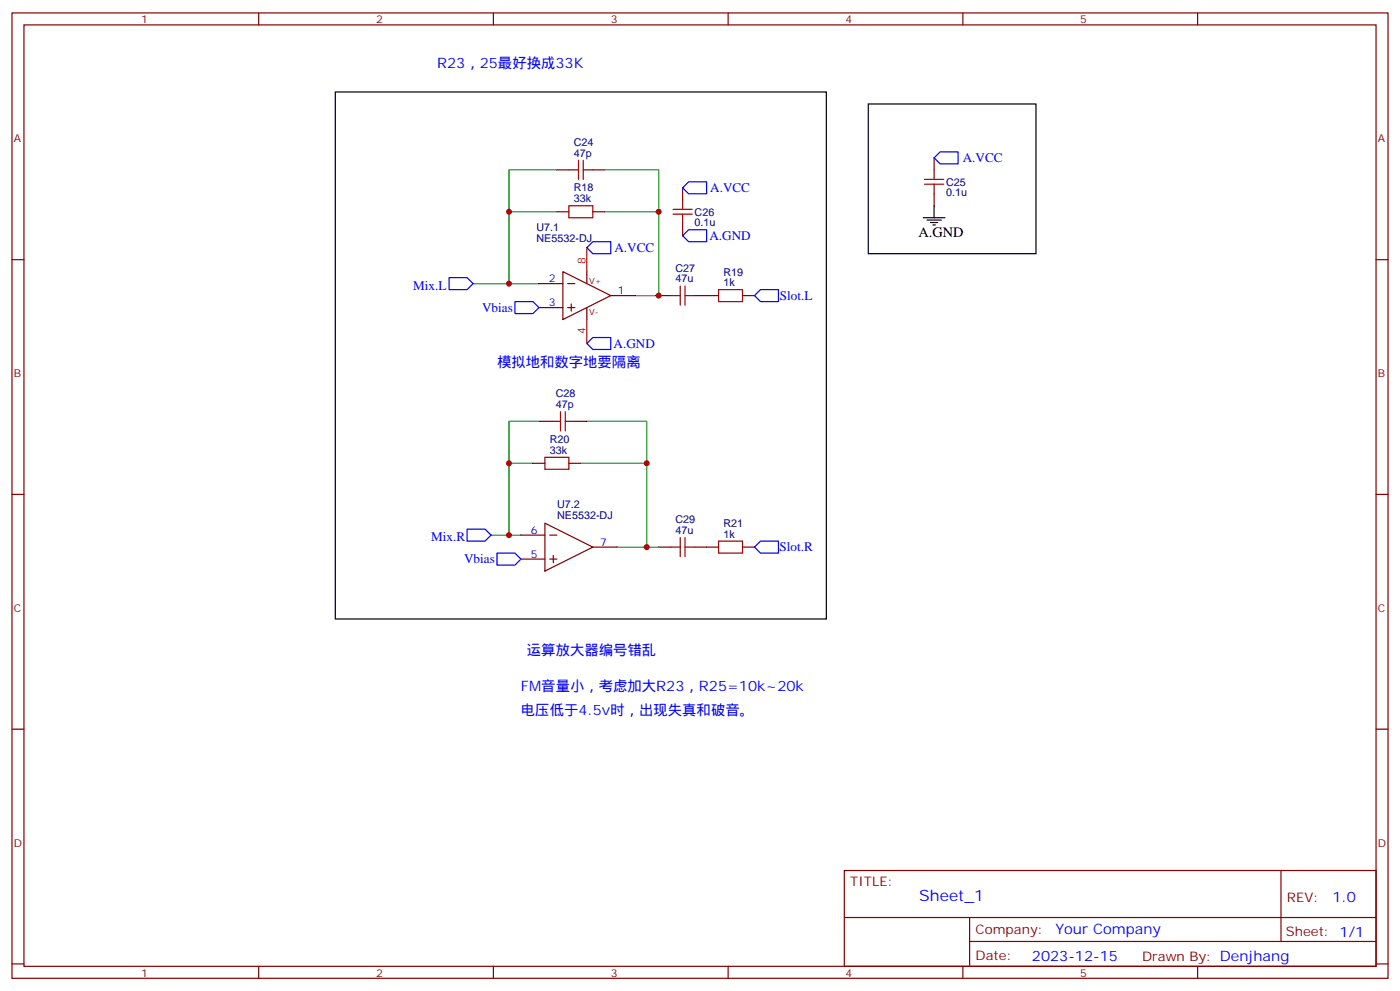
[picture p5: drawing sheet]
<svg xmlns="http://www.w3.org/2000/svg" width="412mm" height="292mm" viewBox="0 0 412 292" stroke-linecap="round" stroke-linejoin="round" font-family="sans-serif">
<g fill="none" stroke="#870000" stroke-width=".35">
<path d="M3.5 3.8h405.4v284.3h-405.4zM7.1 7.3h398.2v277.3h-398.2zM76.2 3.8v3.5M145.3 3.8v3.5M214.5 3.8v3.5M283.6 3.8v3.5M352.8 3.8v3.5M164 50h3.6M174.6 50h3.6M201.1 55.3v3.5M275.2 46.5v3.5M275.2 57.1v3.5"/>
<path d="M3.5 76.5h3.6M164 62.4h3.6M174.6 62.4h3.6M201.1 65.9v3.5M405.3 76.5h3.6M158.7 83.5h7.1M158.7 90.6h7.1M165.8 80l14.1 7.1-14.1 7zM167.2 83.5h2.1M167.2 90.6h2.1M168.3 89.5v2.2M172.9 80v3.5"/>
<path d="M172.9 90.6v3.5M179.9 87.1h7.1M194 87.1h3.6M204.6 87.1h7.1M218.7 87.1h3.5M157 136.5h3.5M158.7 124.1h3.6M167.6 136.5h3.5M169.3 124.1h3.6M3.5 145.6h3.6M153.5 157.6h7M160.5 154.1l14.1 7-14.1 7.1z"/>
<path d="M161.9 157.6h2.1M405.3 145.6h3.6M153.5 164.7h7M161.9 164.7h2.1M163 163.6v2.1M174.6 161.1h7.1M194 161.1h3.6M204.6 161.1h7.1M218.7 161.1h3.5M3.5 214.8h3.6M405.3 214.8h3.6M248.7 256.4h156.6v28.2h-156.6z"/>
<path d="M377.3 256.4v20.9M248.7 270.2h156.5M285.6 277.3h119.6M285.6 270.2v14.2M3.5 283.9h3.6M76.2 284.6v3.5M145.3 284.6v3.5M214.5 284.6v3.5M283.6 284.6v3.5M352.8 284.6v3.5M405.3 283.9h3.6"/>
</g>
<path d="M98.8 27.1h144.6v155.2h-144.6zM255.8 30.6h49.4v44.1h-49.4zM272 64.1h6.3M273 64.8h4.3M274.1 65.5h2.1M274.8 66.3h.7M275.2 60.6v3.5" fill="none" stroke="#000" stroke-width=".35"/>
<g fill="none" stroke="#a10000" stroke-width=".35">
<path d="M167.6 50h2.8M170.4 47.2v5.6M171.8 50h2.8M171.8 47.2v5.6M201.1 58.8v2.9M272.3 54.3h5.7M272.3 52.8h5.7M275.2 50v2.8M275.2 54.3v2.8M167.6 60.6h7v3.5h-7zM198.3 63.1h5.6M198.3 61.7h5.6"/>
<path d="M201.1 63.1v2.8M197.6 87.1h2.8M200.4 84.2v5.7M201.8 84.2v5.7M201.8 87.1h2.8M211.7 85.3h7v3.5h-7zM160.5 134.7h7.1v3.5h-7.1zM162.3 124.1h2.8M165.1 121.3v5.6M166.5 124.1h2.8M166.5 121.3v5.6M200.4 158.3v5.7"/>
<path d="M201.8 158.3v5.7M211.7 159.4h7v3.5h-7zM197.6 161.1h2.8M201.8 161.1h2.8"/>
</g>
<path d="M202.8 53.6h5.3v3.5h-5.3l-1.7-1.8zM275.2 46.5l1.7-1.8h5.3v3.6h-5.3zM174.6 71.2h5.3v3.5h-5.3l-1.7-1.7zM201.1 69.4l1.7-1.7h5.3v3.5h-5.3zM132.3 81.8h5.3l1.7 1.7-1.7 1.8h-5.3zM151.7 88.8h5.3l1.7 1.8-1.7 1.8h-5.3zM224 85.3h5.3v3.5h-5.3l-1.8-1.7zM172.9 101.2l1.7-1.8h5.3v3.5h-5.3zM137.6 155.9h5.3l1.7 1.7-1.7 1.8h-5.3zM224 159.4h5.3v3.5h-5.3l-1.8-1.8zM146.4 162.9h5.3l1.8 1.8-1.8 1.7h-5.3z" fill="none" stroke="#00f" stroke-width=".35"/>
<path d="M164 50h-14.1v12.4M178.2 50h15.8v12.4M164 62.4h-14.1v21.1M178.2 62.4h15.8v24.7h-7M139.3 83.5h19.4M157 136.5h-7.1v21.1M158.7 124.1h-8.8v12.4M171.1 136.5h19.4v24.6h-8.8M172.9 124.1h17.6v12.4M144.6 157.6h8.9M190.5 161.1h3.5" fill="none" stroke="#008700" stroke-width=".35"/>
<path d="M172.9 73v7M172.9 94.1v7.1" fill="none" stroke="#f00" stroke-width=".35"/>
<g fill="#c00">
<circle cx="194" cy="87.1" r=".88"/>
<circle cx="190.5" cy="161.1" r=".88"/>
<circle cx="194" cy="62.4" r=".88"/>
<circle cx="190.5" cy="136.5" r=".88"/>
<circle cx="149.9" cy="83.5" r=".88"/>
<circle cx="149.9" cy="62.4" r=".88"/>
<circle cx="149.9" cy="157.6" r=".88"/>
<circle cx="149.9" cy="136.5" r=".88"/>
</g>
<text font-size="4.6" fill="#00f" x="270.8" y="265.4">Sheet_1</text>
<g font-size="4.2" fill="#00f">
<text x="128.8" y="20">R23，25最好换成33K</text>
<text x="146.4" y="108.2">模拟地和数字地要隔离</text>
<text x="155.2" y="192.9">运算放大器编号错乱</text>
<text x="153.5" y="203.5">FM音量小，考虑加大R23，R25=10k~20k</text>
<text x="153.5" y="210.5">电压低于4.5v时，出现失真和破音。</text>
<text x="392.5" y="265.7">1.0</text>
<text x="310.9" y="275.2">Your Company</text>
<text x="304" y="283">2023-12-15</text>
</g>
<text font-size="4.2" x="270.6" y="69.8">A.GND</text>
<g font-size="3.9" fill="#00f">
<text x="283.6" y="47.7">A.VCC</text>
<text x="209.2" y="56.6">A.VCC</text>
<text x="209" y="70.7">A.GND</text>
<text x="181" y="74.2">A.VCC</text>
<text x="121.7" y="85.3">Mix.L</text>
<text x="229.7" y="88.3">Slot.L</text>
<text x="142" y="91.9">Vbias</text>
<text x="180.8" y="102.4">A.GND</text>
<text x="127" y="159.4">Mix.R</text>
<text x="136.7" y="165.9">Vbias</text>
<text x="229.6" y="162.4">Slot.R</text>
</g>
<g font-size="3.9" fill="#800">
<text x="250.5" y="261">TITLE:</text>
<text x="379.1" y="265.7">REV:</text>
<text x="287.4" y="275.2">Company:</text>
<text x="378.7" y="275.8">Sheet: 1/1</text>
<text x="287.4" y="282.9">Date:</text>
<text x="336.4" y="282.9">Draw</text>
<text x="346.6" y="282.9">n By: Denjhang</text>
</g>
<g font-size="3.2" fill="#800">
<text x="41.6" y="6.8">1</text>
<text x="110.8" y="6.8">2</text>
<text x="179.9" y="6.8">3</text>
<text x="249.1" y="6.8">4</text>
<text x="318.2" y="6.8">5</text>
<text x="4.1" y="41.9">A</text>
<text x="405.9" y="41.9">A</text>
<text x="4.1" y="111.1">B</text>
<text x="405.9" y="111.1">B</text>
<text x="4.1" y="180.2">C</text>
<text x="405.9" y="180.2">C</text>
<text x="4.1" y="249.3">D</text>
<text x="405.9" y="249.3">D</text>
<text x="41.6" y="287.6">1</text>
<text x="110.8" y="287.6">2</text>
<text x="179.9" y="287.6">3</text>
<text x="249.1" y="287.6">4</text>
<text x="318.2" y="287.6">5</text>
</g>
<g font-size="3.2" fill="#000080">
<text x="169" y="46.1">47p</text>
<text x="169" y="43">C24</text>
<text x="169" y="59.5">33k</text>
<text x="169" y="56.3">R18</text>
<text x="278.7" y="57.9">0.1u</text>
<text x="278.7" y="54.7">C25</text>
<text x="204.6" y="63.5">C26</text>
<text x="158" y="71.2">NE5532-DJ</text>
<text x="158" y="68">U7.1</text>
<text x="204.6" y="66.7">0.1u</text>
<text x="199" y="83.2">47u</text>
<text x="199" y="80">C27</text>
<text x="213.1" y="81.2">R19</text>
<text x="213.1" y="84.2">1k</text>
<text x="163.7" y="117.1">C28</text>
<text x="163.7" y="120.2">47p</text>
<text x="161.9" y="130.4">R20</text>
<text x="161.9" y="133.6">33k</text>
<text x="164.1" y="149.8">U7.2</text>
<text x="164.1" y="153">NE5532-DJ</text>
<text x="199" y="154.1">C29</text>
<text x="213.1" y="155.3">R21</text>
<text x="199" y="157.3">47u</text>
<text x="213.1" y="158.3">1k</text>
</g>
<g font-size="3.2" fill="#f00">
<text x="172.5" y="77.9" transform="rotate(-90 172.5 77.9)">8</text>
<text x="172.5" y="98.3" transform="rotate(-90 172.5 98.3)">4</text>
</g>
<g font-size="3.2" fill="#00f">
<text x="161.7" y="83.2">2</text>
<text x="182" y="86.7">1</text>
<text x="161.7" y="90.2">3</text>
<text x="156.4" y="157.3">6</text>
<text x="176.7" y="160.8">7</text>
<text x="156.4" y="164.3">5</text>
</g>
<g font-size="2.5" fill="#800">
<text x="173.6" y="83.5">V+</text>
<text x="173.6" y="92.7">V-</text>
</g>
</svg>
